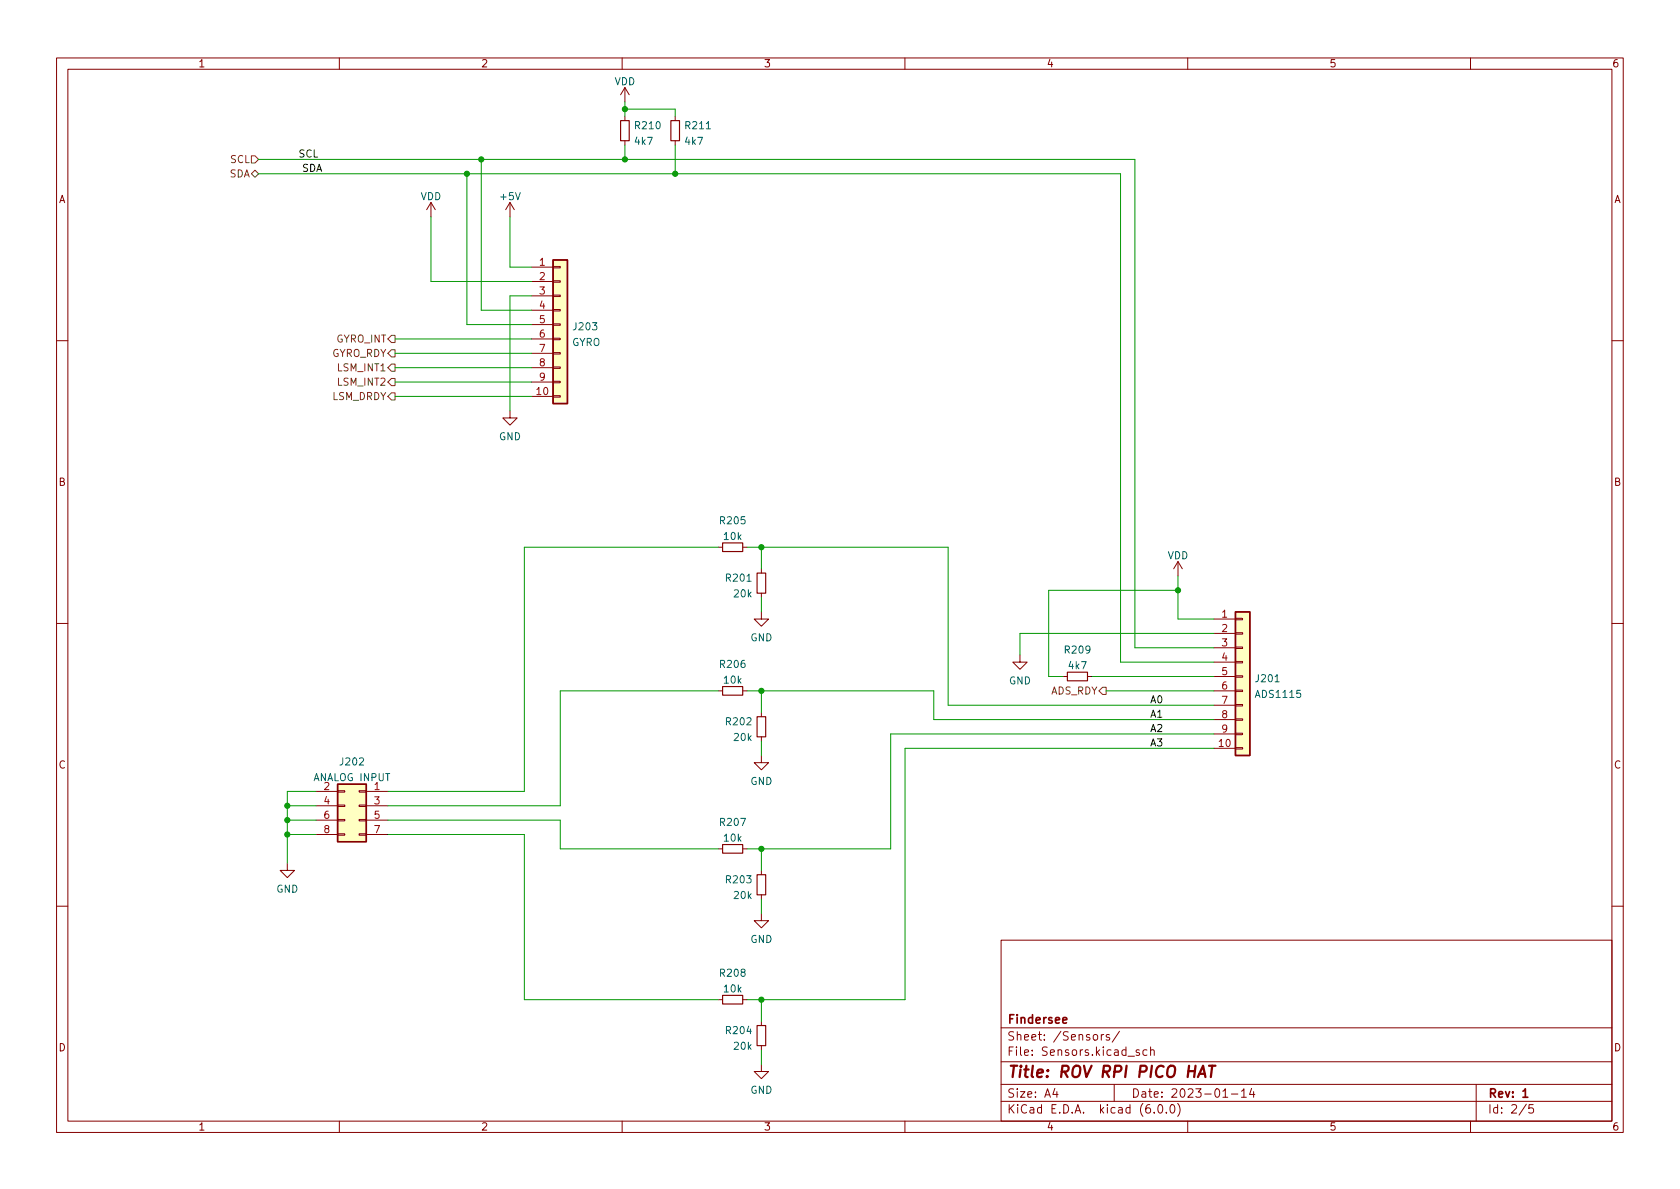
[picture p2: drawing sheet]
<svg xmlns="http://www.w3.org/2000/svg" width="297mm" height="210mm" viewBox="0 0 297 210" stroke-linecap="round" stroke-linejoin="round" font-family="sans-serif">
<g fill="none" stroke="#840000" stroke-width=".18">
<path d="M10 10.2h277v190.1h-277zM12 12.2h273v186.1h-273zM60 10.2v2M110 10.2v2M110.5 15.5v2.5M110.5 15.5l-.8 1.3M110.5 15.5l.8 1.3M160 10.2v2M210 10.2v2M260 10.2v2M76.2 35.8l-.8 1.3M76.2 35.8v2.5"/>
<path d="M76.2 35.8l.8 1.3M90.2 35.8l-.8 1.3M90.2 35.8v2.5M90.2 35.8l.7 1.3M110.5 20.6v.7M110.5 24.9v.7M119.4 20.6v.7M119.4 24.9v.7M94 47.2h3.8M94 49.8h3.8M94 52.3h3.8M94 54.9h3.8"/>
<path d="M94 57.4h3.8M94 59.9h3.8M97.8 59.8h1.3v.3h-1.3zM97.8 57.3h1.3v.2h-1.3zM97.8 54.7h1.3v.3h-1.3zM97.8 52.2h1.3v.2h-1.3zM97.8 49.7h1.3v.2h-1.3zM97.8 47.1h1.3v.3h-1.3zM10 60.2h2M90.2 72.6v1.3h1.2l-1.2 1.3-1.3-1.3h1.3M94 70.1h3.8M94 62.5h3.8"/>
<path d="M94 65h3.8M94 67.6h3.8M97.8 70h1.3v.2h-1.3zM97.8 67.4h1.3v.3h-1.3zM97.8 64.9h1.3v.2h-1.3zM97.8 62.4h1.3v.2h-1.3zM285 60.2h2M127 96.8h.8M131.3 96.8h.8M208.3 99.3l-.8 1.3M208.3 99.3v2.5M208.3 99.3l.7 1.3"/>
<path d="M10 110.2h2M134.6 108.2v1.3h-1.3l1.3 1.2 1.3-1.2h-1.3M134.6 100.6v.7M134.6 104.9v.8M180.3 115.8v1.3h1.3l-1.3 1.3-1.2-1.3h1.2M188 119.6h.7M192.3 119.6h.7M214.6 109.5h3.8M214.6 112h3.8M214.6 114.5h3.8M214.6 117.1h3.8M214.6 119.6h3.8"/>
<path d="M218.4 119.5h1.3v.3h-1.3zM218.4 117h1.3v.2h-1.3zM218.4 114.4h1.3v.3h-1.3zM218.4 111.9h1.3v.2h-1.3zM218.4 109.3h1.3v.3h-1.3zM285 110.2h2M55.9 139.9h3.8M59.7 139.8h1.3v.3h-1.3zM63.5 139.8h1.3v.3h-1.3zM64.8 139.9h3.8M127 122.2h.8M131.3 122.2h.8"/>
<path d="M134.6 133.6v1.3h-1.3l1.3 1.2 1.3-1.2h-1.3M134.6 126v.7M134.6 130.3v.8M214.6 132.3h3.8M214.6 122.2h3.8M214.6 124.7h3.8M214.6 127.2h3.8M214.6 129.8h3.8M218.4 132.2h1.3v.3h-1.3zM218.4 129.7h1.3v.2h-1.3zM218.4 127.1h1.3v.3h-1.3zM218.4 124.6h1.3v.2h-1.3z"/>
<path d="M218.4 122h1.3v.3h-1.3zM50.8 152.6v1.3h-1.3l1.3 1.3 1.3-1.3h-1.3M55.9 142.5h3.8M55.9 145h3.8M55.9 147.6h3.8M59.7 147.4h1.3v.3h-1.3zM59.7 144.9h1.3v.3h-1.3zM59.7 142.4h1.3v.2h-1.3zM63.5 147.4h1.3v.3h-1.3zM63.5 144.9h1.3v.3h-1.3zM63.5 142.4h1.3v.2h-1.3zM64.8 142.5h3.8"/>
<path d="M64.8 145h3.8M64.8 147.6h3.8M127 150.1h.8M131.3 150.1h.8M134.6 153.9v.8M134.6 158.2v.8M10 160.2h2M127 176.8h.8M131.3 176.8h.8M134.6 161.5v1.3h-1.3l1.3 1.3 1.3-1.3h-1.3M177 166.3h108v32h-108zM285 160.2h2"/>
<path d="M60 198.3v2M110 198.3v2M134.6 188.2v1.3h-1.3l1.3 1.2 1.3-1.2h-1.3M134.6 180.6v.8M134.6 184.9v.8M160 198.3v2M177 194.8h108M177 191.8h108M177 187.8h108M177 181.8h108M186.5 192.5l-.4 1h1M186.9 193v1"/>
<path d="M194.7 182.9v1M195.1 182.9l-.2 .1-.2 .2M196.1 183l-.3-.1-.2 .2v.3l.5 .1v.4h-.5M197 191.8v3M197.9 182.4l-1.3 1.9M201.4 185.7l-.3-.1-.2 .2v.3l.5 .1v.4h-.5M202.8 185.7l-.4-.1-.3 .3v.4l.1 .3h.6M203.4 185.8l.2-.2 .4 .1 .1 .9M203.4 185.1v1.5M204.1 196.7v.1M204.9 195.4l.2-.1a.81 .81 0 0 1 .6 .7 .81 .81 0 0 1-.3 .8h-.2a.81 .81 0 0 1-.6-.6 .81 .81 0 0 1 .3-.8zM206.2 196.7v.1"/>
<path d="M207.1 195.4l.1-.1a.81 .81 0 0 1 .6 .7 .81 .81 0 0 1-.3 .8h-.1a.81 .81 0 0 1-.6-.6 .81 .81 0 0 1 .3-.8zM208.2 195.1a1.72 1.72 0 0 1 0 2.3M210 198.3v2M216.2 194h.9M217.7 193.5h1.2M219.5 193l.4-.5v1.5M219.5 194h.9M221.3 192.5l-.4 1h1M221.6 193v1M260 198.3v2M261 191.8v6.5M269.9 195.3l-1.3 1.9"/>
<path d="M271.1 195.3h-.7l-.1 .7 .2-.1 .5 .1 .2 .2-.1 .5-.2 .1-.6-.1"/>
</g>
<path d="M187.9 180.4l.7-.1v-.3l-.5-.1-.2 .2 .1 .8h.6M269.3 193l.4-.5v1.5M269.3 194h.8" fill="none" stroke="#840000" stroke-width=".3"/>
<path d="M211.8 190.5l.9-2 .4 2M212.1 189.9h.9M213.8 188.5h1.1M214.3 188.5l-.2 2" fill="none" stroke="#840000" stroke-width=".4"/>
<path d="M109.7 21.3h1.6v3.6h-1.6zM118.6 21.3h1.5v3.6h-1.5zM127.8 96h3.5v1.5h-3.5zM133.9 101.3h1.5v3.6h-1.5zM188.7 118.9h3.6v1.5h-3.6zM127.8 121.4h3.5v1.5h-3.5zM133.9 126.7h1.5v3.6h-1.5zM127.8 149.3h3.5v1.6h-3.5zM133.9 154.7h1.5v3.5h-1.5zM127.8 176h3.5v1.5h-3.5zM133.9 181.4h1.5v3.5h-1.5z" fill="none" stroke="#840000" stroke-width=".2"/>
<g fill="#ffffc2" stroke="#ffffc2" stroke-width=".18">
<path d="M218.4 108.2h2.6v25.4h-2.6z"/>
<path d="M59.7 138.7h5.1v10.1h-5.1z"/>
<path d="M97.8 46h2.5v25.4h-2.5z"/>
</g>
<path d="M97.8 46h2.5v25.4h-2.5zM218.4 108.2h2.6v25.4h-2.6zM59.7 138.7h5.1v10.1h-5.1z" fill="none" stroke="#840000" stroke-width=".25"/>
<path d="M44.4 27.6h.7l.6 .6-.6 .6h-.7zM44.4 30.7l.7-.6 .6 .6-.6 .7zM69.2 59.3h.6v1.3h-.6l-.6-.7zM68.6 67.6l.6-.7h.6v1.3h-.6zM68.6 62.5l.6-.7h.6v1.3h-.6zM69.2 64.4h.6v1.3h-.6l-.6-.7zM69.2 69.5h.6v1.2h-.6l-.6-.6zM194.9 121.5h.7v1.3h-.7l-.6-.6z" fill="none" stroke="#725600" stroke-width=".18"/>
<g fill="none" stroke="#009600" stroke-width=".18">
<path d="M110.5 19.3h8.9v1.3M110.5 18v2.6M45.7 28.2h155v86.3h13.9M45.7 30.7h152.4v86.4h16.5M76.2 38.3v11.5h17.8M82.5 30.7v26.7h11.5M85.1 28.2v26.7h8.9M90.2 38.3v8.9h3.8M110.5 25.6v2.6M119.4 25.6v5.1M69.8 59.9h24.2M94 52.3h-3.8v20.3"/>
<path d="M69.8 65h24.2M69.8 70.1h24.2M69.8 67.6h24.2M69.8 62.5h24.2M127 96.8h-34.3v43.1h-24.1M132.1 96.8h35.5v27.9h47M134.6 96.8v3.8M134.6 105.7v2.5M193 119.6h21.6M208.3 101.8v7.7h6.3M208.3 104.4h-22.9v15.2h2.6M214.6 112h-34.3v3.8"/>
<path d="M55.9 139.9h-5.1v12.7M127 122.2h-27.9v20.3h-30.5M132.1 122.2h33v5h49.5M134.6 122.2v3.8M134.6 131.1v2.5M195.6 122.2h19M214.6 132.3h-54.6v44.5h-27.9M214.6 129.8h-57.1v20.3h-25.4M50.8 145h5.1M50.8 147.6h5.1M50.8 142.5h5.1M68.6 145h30.5v5.1h27.9"/>
<path d="M68.6 147.6h24.1v29.2h34.3M134.6 150.1v3.8M134.6 159v2.5M134.6 176.8v3.8M134.6 185.7v2.5"/>
</g>
<g fill="#009600" stroke="#009600" stroke-width=".18">
<circle cx="134.6" cy="176.8" r=".46"/>
<circle cx="50.8" cy="145" r=".46"/>
<circle cx="50.8" cy="142.5" r=".46"/>
<circle cx="50.8" cy="147.6" r=".46"/>
<circle cx="134.6" cy="122.2" r=".46"/>
<circle cx="134.6" cy="150.1" r=".46"/>
<circle cx="208.3" cy="104.4" r=".46"/>
<circle cx="110.5" cy="19.3" r=".46"/>
<circle cx="110.5" cy="28.2" r=".46"/>
<circle cx="85.1" cy="28.2" r=".46"/>
<circle cx="134.6" cy="96.8" r=".46"/>
<circle cx="119.4" cy="30.7" r=".46"/>
<circle cx="82.5" cy="30.7" r=".46"/>
</g>
<text font-size="2.8" fill="#840000" x="178" y="190.6">Title: ROV RPI PICO HAT</text>
<g font-size="2.1" fill="#840000">
<text x="178" y="184">Sheet: /Sensors/</text>
<text x="178" y="181">Findersee</text>
<text x="178" y="186.7">File: Sensors.kicad_sch</text>
<text x="178" y="196.9">KiCad E.D.A. kicad (6.0.0)</text>
<text x="178" y="194.1">Size: A4</text>
<text x="200" y="194.1">Date: 2023-01-14</text>
<text x="263" y="194.1">Rev: 1</text>
<text x="263" y="196.9">Id: 2/5</text>
</g>
<g font-size="1.8" fill="#840000">
<text x="35" y="11.9">1</text>
<text x="85" y="11.9">2</text>
<text x="135" y="11.9">3</text>
<text x="185" y="11.9">4</text>
<text x="235" y="11.9">5</text>
<text x="285" y="11.9">6</text>
<text x="10.3" y="35.9">A</text>
<text x="285.3" y="35.9">A</text>
<text x="10.3" y="85.9">B</text>
<text x="285.3" y="85.9">B</text>
<text x="10.3" y="135.9">C</text>
<text x="285.3" y="135.9">C</text>
<text x="10.3" y="185.9">D</text>
<text x="285.3" y="185.9">D</text>
<text x="35" y="199.9">1</text>
<text x="85" y="199.9">2</text>
<text x="135" y="199.9">3</text>
<text x="185" y="199.9">4</text>
<text x="235" y="199.9">5</text>
<text x="285" y="199.9">6</text>
</g>
<g font-size="1.8" fill="#006464">
<text x="108.6" y="15.1">VDD</text>
<text x="112.4" y="22.8">R210</text>
<text x="121.3" y="22.8">R211</text>
<text x="112.3" y="25.6">4k7</text>
<text x="121.2" y="25.6">4k7</text>
<text x="74.3" y="35.4">VDD</text>
<text x="88.6" y="35.4">+5V</text>
<text x="101.5" y="58.4">J203</text>
<text x="101" y="61.2">GYRO</text>
<text x="88.2" y="77.8">GND</text>
<text x="127.4" y="92.7">R205</text>
<text x="128.1" y="95.5">10k</text>
<text x="206.4" y="98.9">VDD</text>
<text x="128.5" y="102.8">R201</text>
<text x="129.8" y="105.6">20k</text>
<text x="132.7" y="113.4">GND</text>
<text x="127.4" y="118.1">R206</text>
<text x="188.4" y="115.6">R209</text>
<text x="189" y="118.3">4k7</text>
<text x="128.1" y="120.9">10k</text>
<text x="178.4" y="121">GND</text>
<text x="222.2" y="120.6">J201</text>
<text x="222.2" y="123.4">ADS1115</text>
<text x="128.5" y="128.2">R202</text>
<text x="129.8" y="131">20k</text>
<text x="60.3" y="135.3">J202</text>
<text x="55.5" y="138.1">ANALOG INPUT</text>
<text x="132.7" y="138.8">GND</text>
<text x="127.4" y="146">R207</text>
<text x="128.1" y="148.8">10k</text>
<text x="48.8" y="157.8">GND</text>
<text x="128.5" y="156.2">R203</text>
<text x="129.8" y="159">20k</text>
<text x="132.7" y="166.7">GND</text>
<text x="127.4" y="172.7">R208</text>
<text x="128.1" y="175.5">10k</text>
<text x="128.5" y="182.9">R204</text>
<text x="129.8" y="185.6">20k</text>
<text x="132.7" y="193.4">GND</text>
</g>
<g font-size="1.8" fill="#725600">
<text x="40.7" y="28.8">SCL</text>
<text x="40.5" y="31.4">SDA</text>
<text x="58.5" y="63.1">GYRO_RDY</text>
<text x="59.3" y="60.6">GYRO_INT</text>
<text x="59.8" y="65.7">LSM_INT1</text>
<text x="58.7" y="70.7">LSM_DRDY</text>
<text x="59.8" y="68.2">LSM_INT2</text>
<text x="185.7" y="122.8">ADS_RDY</text>
</g>
<g font-size="1.8" fill="#0f0f0f">
<text x="52.7" y="27.8">SCL</text>
<text x="53.3" y="30.4">SDA</text>
<text x="203.5" y="124.4">A0</text>
<text x="203.5" y="126.9">A1</text>
<text x="203.5" y="132">A3</text>
<text x="203.5" y="129.4">A2</text>
</g>
<g font-size="1.8" fill="#a90000">
<text x="95.4" y="47">1</text>
<text x="95.4" y="49.5">2</text>
<text x="95.4" y="52.1">3</text>
<text x="95.4" y="54.6">4</text>
<text x="95.4" y="57.1">5</text>
<text x="95.4" y="59.7">6</text>
<text x="95.4" y="62.2">7</text>
<text x="95.4" y="64.8">8</text>
<text x="94.9" y="69.8">10</text>
<text x="95.4" y="67.3">9</text>
<text x="216" y="109.2">1</text>
<text x="216" y="111.8">2</text>
<text x="216" y="114.3">3</text>
<text x="216" y="116.8">4</text>
<text x="216" y="119.4">5</text>
<text x="216" y="121.9">6</text>
<text x="216" y="124.5">7</text>
<text x="216" y="127">8</text>
<text x="216" y="129.5">9</text>
<text x="215.6" y="132.1">10</text>
<text x="57.3" y="139.7">2</text>
<text x="57.3" y="142.2">4</text>
<text x="66.2" y="139.7">1</text>
<text x="66.2" y="142.2">3</text>
<text x="57.3" y="144.8">6</text>
<text x="57.3" y="147.3">8</text>
<text x="66.2" y="144.8">5</text>
<text x="66.2" y="147.3">7</text>
</g>
</svg>
